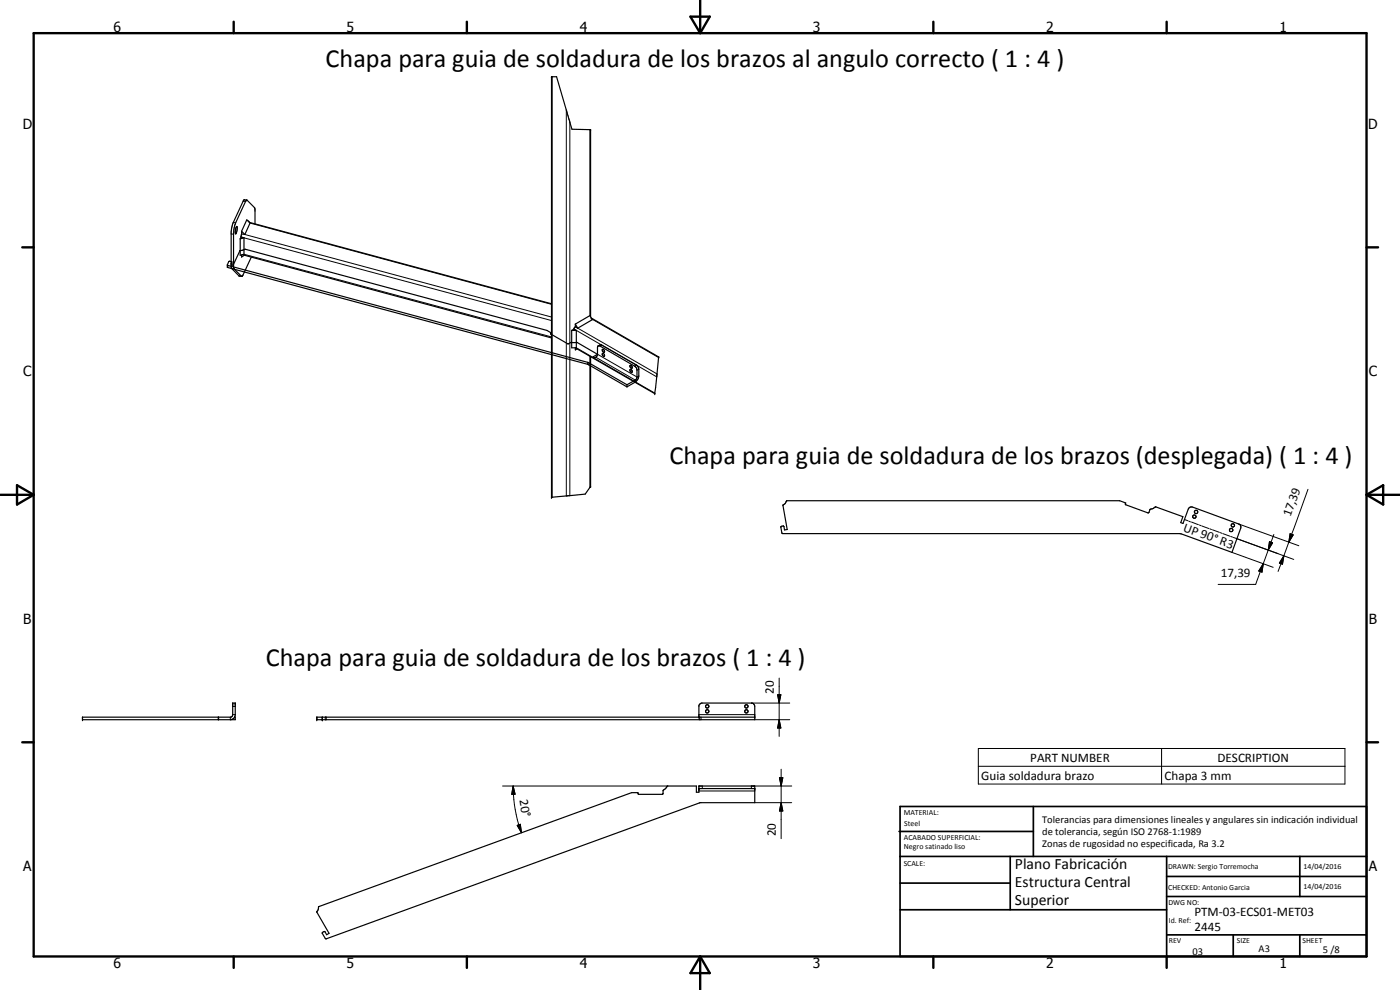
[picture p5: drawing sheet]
<svg xmlns="http://www.w3.org/2000/svg" width="420mm" height="297mm" viewBox="0 0 420 297" stroke-linecap="round" stroke-linejoin="round" font-family="sans-serif">
<g fill="none" stroke="#000" stroke-width=".35">
<path d="M68.2 79.5l108.4 29.3 11.6 6.6M69.5 78.7l-.2 .5 .8 .1 1.9-4.1 1.7-.4 90.5 24.3 1.3 .8-.2 .3 5.3 2.9M69.5 79.2v-.7l-.8-.1a1.85 1.85 0 0 0-.4 1.8l108 29.1 11.9 6.8M71 68l.2 .1v1a.77 .77 0 0 1-.6 1v-.7zM72.3 71.1l.9 .3M72.3 71.1l-.2 .6M72.5 70.2l-.2 .9M72.5 69.4l1 1M72.5 76.5v.6l.8-.5M72.5 69.4v.8M72.5 70.2l1 .2M72.5 69.4l1.6-3.4 .9 .9-1.5 3.5"/>
<path d="M72.7 76.4l92.8 25M73.2 71.4v4.9l-1.1 .3v-4.9M73.2 71.4l-1.1 .3M74.1 60l-.8-.1-.3 .5-3.2 6.8-.4 2.4v10.8l2.3 2.4 .8 .1M74.1 60l-.4 .5-3 6.3-.6 3.2v10.1l.2 .6 2.2 2.2M74.1 60l2.4 2.5v4.7M74.5 66.4l.4 .3M74.8 66.7l90.7 24.4M75.4 77.1l-2.5 5.4-.4 .4M171.6 99.1v5.3h1.4v-5.3M171.6 99.1h1.4M172.2 98.7l.8 .4"/>
<path d="M172.2 98.7l-.6 .4M172.7 98l-.5 .7M172.7 97.2l.7 1.3M172.7 97.2v.8M172.7 98l.7 .5M172.7 97.2l4.3-2.5 .7 1.2-4.3 2.6M177.2 95.1v-56.2l-5.5-.1-4.7-15.8h-1.5v126.2l10.1-.9 1.6-2.3v-39M177.4 95.4l20.3 11.7-1.2 11-23.9-13.7 .1 .6 .5-.3M170.6 103.1h.1M170.6 103.1l.8-.4 1.9 .1 6 3.5-1.3 .8 .5 .3 .8-.8 .1-2.7 .6-.1 10.4 6.1 .8 1-.2 2.8-2.8 1.7M179.5 103.8l.7-.4 .3 .1 10.8 6.3 .4 1-.2 2.8-.8 1-2.5 1.5M180.8 104.8l.6 .4v.5h-.3l-.3-.3z"/>
<path d="M180.8 106a.48 .48 0 0 1 .6 .3 .48 .48 0 0 1-.3 .6l-.3-.3zM188.2 115.4v.7M189.1 110.9a.53 .53 0 0 1 .5 .3 .53 .53 0 0 1 0 .6l-.6-.5zM189.1 109.6a.46 .46 0 0 1 .6 .3 .46 .46 0 0 1-.2 .6l-.5-.5zM236 150.4l100-.2 1.9 .7-.2 .4 .2 .2 6.6 2.4 .3-.2 .4-.9 .7-.1 .9-.6 8.2 2.9-.6 1.8 .6 .3 1.7-4.5 .5-.5h.7l13.9 5.1 .5 .4 .1 .6-2.7 7.5-15.7-5.6h-119.1l-.3-.2-.2-1.9 .7-.2 .3 1.2 .9-.1-1.3-7.2zM234.7 160l.1 .1M65.6 215.2v.7M70.4 215.2h.2v.7h-45.8v-.7h44.5l.5-.4v-.4v-3.5h.8v3.5a1.45 1.45 0 0 1-1.5 1.5M96.7 215.2v.7M209.8 215.2v-3.5l.7-.8h15.2l.8 .8v4.2h-131.4v-.7h131.4M209.8 236.6h16.7M95.6 272.1l94-34.3h1.9l.2 .5h7l.3-.2 .1-1 1.2-1.3h8.7v1.9h.8v-1.9h16.7v5h-16.4l-112.2 40.9-.3-.1-.8-1.8 .7-.3 .5 1 .8-.5-3.7-6.4 .4-.6z"/>
<circle cx="358.4" cy="155" r=".49"/>
<circle cx="358.9" cy="153.6" r=".51"/>
<circle cx="369.5" cy="159" r=".51"/>
<circle cx="370" cy="157.6" r=".5"/>
<circle cx="212.2" cy="211.9" r=".5"/>
<circle cx="212.3" cy="213.4" r=".49"/>
<circle cx="224" cy="211.9" r=".49"/>
<circle cx="224" cy="213.4" r=".5"/>
</g>
<g fill="none" stroke="#000" stroke-width=".3">
<path d="M165.7 23v126.2M170 33v115.8M171 36.7v112M177 38.9v55.8M68.4 79.6v.7M69.4 79.5l.7 .2M69.4 70.2l.7 .1M69.5 78.7v.5M70 66.8h.7M72.3 71.1l93.2 25.1M73 60.4l.7 .1M73.2 76.3l92.3 24.8"/>
<path d="M73.5 70.4l92 24.7M75 66.9l90.5 24.4M69.5 80.6l.8 .1M71.7 82.8l.8 .1M172.2 98.7l24.9 14.4M172.7 98l24.5 14.2M177.6 95.7l20 11.6M165.3 100v.2M173 104.4l23.5 13.5M176.3 108.7v.6M176.7 108.9v.6M177 106.9v39.4"/>
<path d="M178.8 107.2l11.9 6.8v.6M179.3 106.3l11.9 6.8 .5-.3M180.5 103.5l-.5 .3M191 109.5l-.6 .4M191.7 110.8l-.5 .3M355.5 155.9l1 .4M356.8 156.4l.5 .2M357.6 156.6l2.1 .8M359.9 157.5l.6 .2M360.7 157.8l2.1 .8M363.1 158.7l.5 .2M363.9 159l2.1 .7"/>
<path d="M366.2 159.8l.5 .2M371.8 157.2l18 6.5M392.5 146.8l-5.7 15.9M367 160.1l2.1 .8M369.3 161l.6 .2M369.7 165.7l12.4 4.5M370.2 161.2l18.1 6.7M379.1 169.1l-.4 2.6-.9-.4zM379.1 169.1l-2.3 6.2h-11.2M380.6 165.1l-1.5 4M381 162.5l.9 .4-1.3 2.2zM382.3 160.4l-1.7 4.7"/>
<path d="M385.3 166.8l-.4 2.5-.9-.3zM386.8 162.7l-3.2 8.7M387.2 160.1l.9 .4-1.3 2.2zM24.8 215.2v.7M65.5 215.2v.7M69.1 215.2v.7M69.8 214.4h.8M69.8 212h.8M95.1 215.2v.7M96.7 215.2v.7M97.6 215.2v.7M97.9 215.2v.7"/>
<path d="M209.8 214.4h16.7M209.9 215.2v.7M210.4 215.2v.7M225.5 210.9h11.5M226.5 215.9h10.5M233.4 208.4h.9l-.5 2.5zM233.8 215.9l.5 2.5h-.9zM233.8 203.5v17.4M150.8 235.8h49.6M154 235.8l.6 2.5h-1zM154 235.8a41 41 0 0 0 2.5 14.1M209.8 237.3h16.7"/>
<path d="M210.8 235.8v.8M233.9 233.3h1l-.5 2.5zM234.4 230.8v20.8M237.6 235.8h-12.1v.8M293.6 224.6h110v10.6h-110zM293.6 229.9h110M348.6 224.6v10.6M155.2 247.6l1-.3 .3 2.6zM226.5 240.8h11.1M234.4 240.8l.5 2.5h-1z"/>
</g>
<g fill="#000">
<circle cx="165.5" cy="23" r=".18"/>
<circle cx="177.2" cy="38.9" r=".18"/>
<circle cx="177.4" cy="95.4" r=".18"/>
<circle cx="196.5" cy="118.1" r=".18"/>
<circle cx="197.7" cy="107.1" r=".18"/>
<circle cx="165.5" cy="149.2" r=".18"/>
<circle cx="177.2" cy="146" r=".18"/>
<circle cx="24.8" cy="215.9" r=".18"/>
<circle cx="24.8" cy="215.2" r=".18"/>
<circle cx="69.8" cy="210.9" r=".18"/>
<circle cx="70.6" cy="210.9" r=".18"/>
<circle cx="95.1" cy="215.2" r=".18"/>
<circle cx="95.1" cy="215.9" r=".18"/>
<circle cx="96.7" cy="215.9" r=".18"/>
<circle cx="96.7" cy="215.2" r=".18"/>
<circle cx="209.8" cy="215.2" r=".18"/>
<circle cx="226.5" cy="215.2" r=".18"/>
<circle cx="209.8" cy="236.6" r=".18"/>
<circle cx="209.8" cy="235.8" r=".18"/>
<circle cx="226.5" cy="236.6" r=".18"/>
</g>
<g fill="none" stroke="#000" stroke-width=".71">
<path d="M10.1 9.9h400v277.1h-400zM70.1 6.5v3.4M140.1 6.5v3.4M207.2 5h5.8l-2.9 4.9zM210.1 0v9.9M280.1 6.5v3.4M350.1 6.5v3.4M6.7 74.2h3.4M410.1 74.2h3.5M.1 148.5h10M5.1 145.6l5 2.9-5 2.9zM410.1 148.5h10"/>
<path d="M410.1 148.5l5-2.9v5.8zM6.7 222.7h3.4M410.1 222.7h3.5M70.1 287v3.4M140.1 287v3.4M210.1 287v10M210.1 287l2.9 5h-5.8zM280.1 287v3.4M350.1 287v3.4"/>
</g>
<g fill="none" stroke="#000" stroke-width=".51">
<path d="M269.8 249.5h40.3M270.1 242h140v45h-140zM270.1 257h140M303.2 257v16M310.1 242v15M350.1 257v30M390.1 257v12M270.1 265h33.1M270.1 273h80M350.1 269h60M350.1 263h60M350.1 280.5h60"/>
<path d="M370.1 280.5v6.5M390.1 280.5v6.5"/>
</g>
<path d="M379.1 169.1l-.4 2.6-.9-.4zM381 162.5l.9 .4-1.3 2.2zM385.3 166.8l-.4 2.5-.9-.3zM387.2 160.1l.9 .4-1.3 2.2zM233.4 208.4h.9l-.5 2.5zM233.8 215.9l.5 2.5h-.9zM154 235.8l.6 2.5h-1zM233.9 233.3h1l-.5 2.5zM155.2 247.6l1-.3 .3 2.6zM234.4 240.8l.5 2.5h-1z" fill="#000"/>
<g font-size="7.9">
<text x="97.7" y="20">Chapa para guia de soldadura de los brazos al angulo correcto ( 1 : 4 )</text>
<text x="200.9" y="139.1">Chapa para guia de soldadura de los brazos (desplegada) ( 1 : 4 )</text>
<text x="79.8" y="199.8">Chapa para guia de soldadura de los brazos ( 1 : 4 )</text>
</g>
<g font-size="4.7">
<text x="304.6" y="260.8">Plano Fabricación</text>
<text x="304.6" y="266.2">Estructura Central</text>
<text x="304.6" y="271.6">Superior</text>
</g>
<g font-size="4.2">
<text x="34" y="9.6">6</text>
<text x="104" y="9.6">5</text>
<text x="174" y="9.6">4</text>
<text x="244" y="9.6">3</text>
<text x="314" y="9.6">2</text>
<text x="384" y="9.6">1</text>
<text x="6.8" y="38.7">D</text>
<text x="410.6" y="38.7">D</text>
<text x="7" y="112.9">C</text>
<text x="410.8" y="112.9">C</text>
<text x="7" y="187.1">B</text>
<text x="410.8" y="187.1">B</text>
<text x="7" y="261.4">A</text>
<text x="410.8" y="261.4">A</text>
<text x="34" y="290.4">6</text>
<text x="104" y="290.4">5</text>
<text x="174" y="290.4">4</text>
<text x="244" y="290.4">3</text>
<text x="314" y="290.4">2</text>
<text x="384" y="290.4">1</text>
</g>
<g font-size="3.9">
<text x="387.3" y="155.2" transform="rotate(-70 387.3 155.2)">17,39</text>
<text x="354.9" y="159.3" transform="rotate(20 354.9 159.3)">UP 90° R3</text>
<text x="366.4" y="173.3">17,39</text>
<text x="232.3" y="208.2" transform="rotate(-90 232.3 208.2)">20</text>
<text x="294.5" y="233.9">Guia soldadura brazo</text>
<text x="309.2" y="228.5">PART NUMBER</text>
<text x="349.5" y="233.9">Chapa 3 mm</text>
<text x="365.4" y="228.5">DESCRIPTION</text>
<text x="155.9" y="240" transform="rotate(80 155.9 240)">20°</text>
<text x="232.9" y="250.9" transform="rotate(-90 232.9 250.9)">20</text>
<text x="358.5" y="275">PTM-03-ECS01-MET03</text>
<text x="358.5" y="279.4">2445</text>
</g>
<g font-size="3.1">
<text x="312.7" y="246.8">Tolerancias para dimensiones lineales y angulares sin indicación individual</text>
<text x="312.7" y="250.4">de tolerancia, según ISO 2768-1:1989</text>
<text x="312.7" y="254">Zonas de rugosidad no especificada, Ra 3.2</text>
<text x="357.9" y="286.4">03</text>
<text x="377.7" y="285.6">A3</text>
<text x="397" y="285.9">5 /8</text>
</g>
<g font-size="2.4">
<text x="271.2" y="244.4">MATERIAL:</text>
<text x="271.3" y="252">ACABADO SUPERFICIAL:</text>
<text x="271.4" y="247.9">Steel</text>
<text x="271.3" y="254.6">Negro satinado liso</text>
<text x="271.2" y="259.7">SCALE:</text>
<text x="350.6" y="260.8">DRAWN: Sergio Torremocha</text>
<text x="391.2" y="260.6">14/04/2016</text>
<text x="350.6" y="267">CHECKED: Antonio Garcia</text>
<text x="391.2" y="266.7">14/04/2016</text>
<text x="350.6" y="271.4">DWG NO:</text>
<text x="350.8" y="276.9">Id. Ref:</text>
<text x="350.8" y="282.8">REV</text>
<text x="371.2" y="282.9">SIZE</text>
<text x="390.9" y="282.9">SHEET</text>
</g>
</svg>
